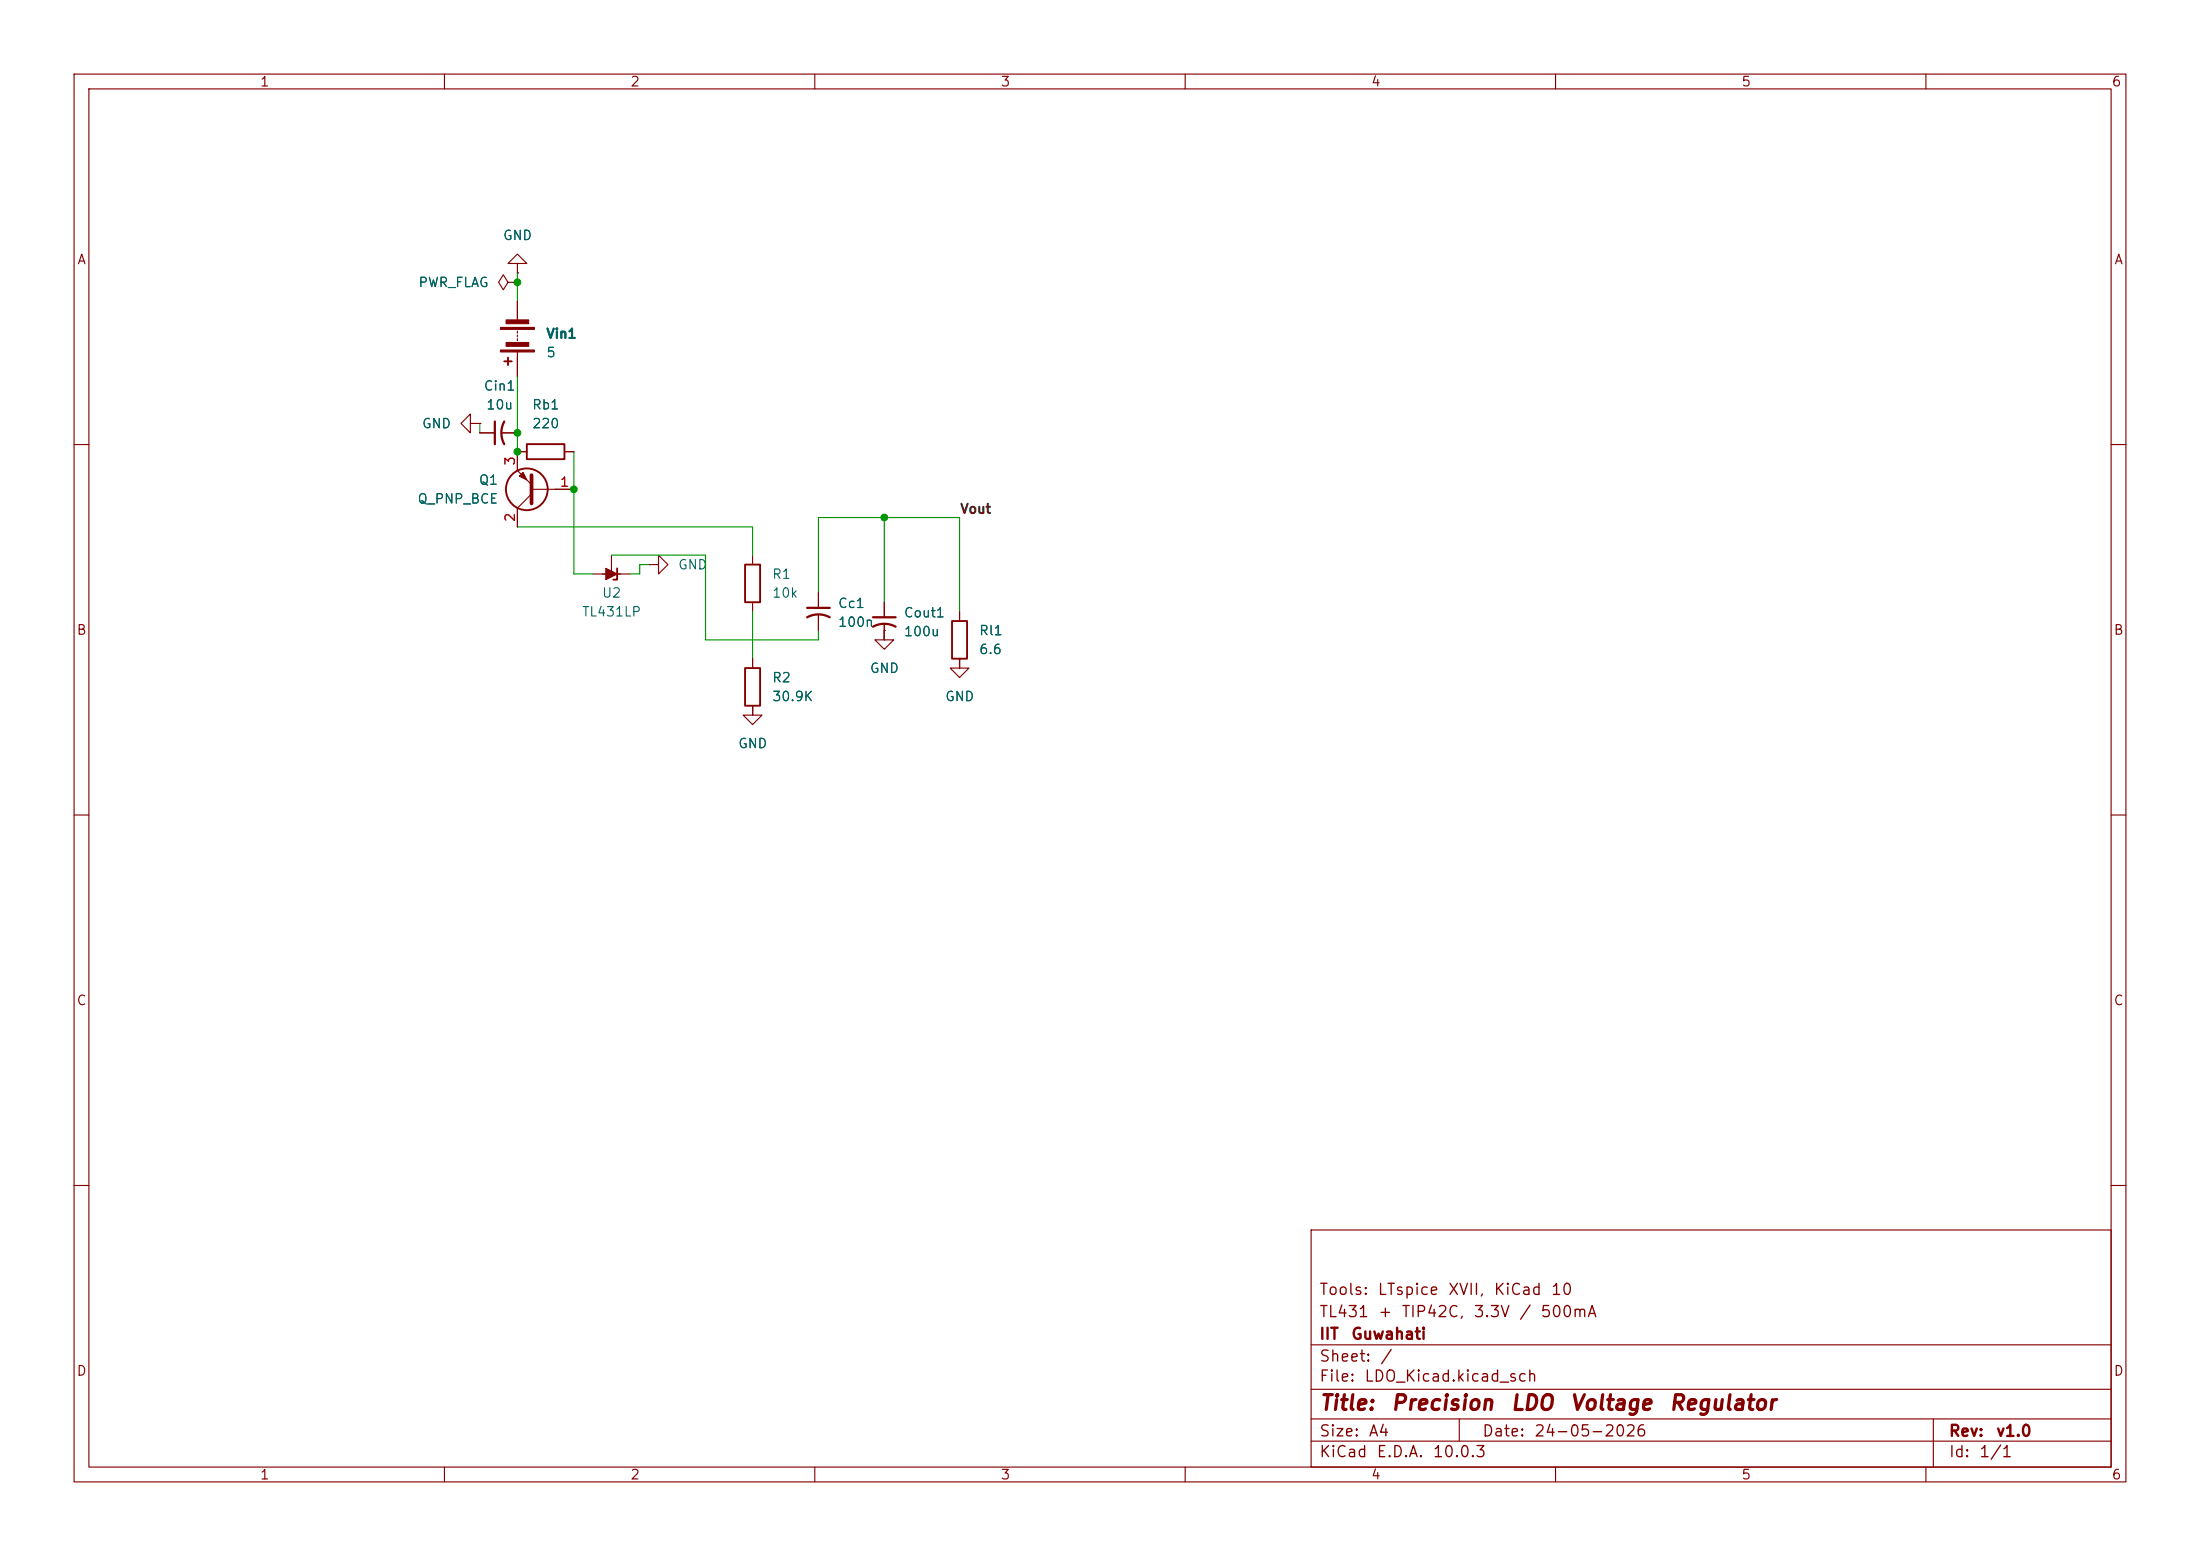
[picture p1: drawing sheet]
<svg xmlns="http://www.w3.org/2000/svg" width="297mm" height="210mm" viewBox="0 0 297 210" stroke-linecap="round" stroke-linejoin="round" font-family="sans-serif">
<g fill="none" stroke="#840000" stroke-width=".15">
<path d="M10 10h277v190h-277zM12 12h273v186h-273zM60 10v2M110 10v2M160 10v2M210 10v2M260 10v2M68.6 38.1l-.7-1-.6 1 .6 1 .7-1h1.2M69.8 35.6h1.3l-1.3-1.3-1.2 1.3h1.2v1.2M69.8 36.8h.1M69.8 38.1h.1M63.5 57.2v-1.3l-1.3 1.3 1.3 1.2v-1.2h1.3"/>
<path d="M64.8 57.2h.1M64.8 58.4h2M67.8 58.4h2M69.8 40.6v2.6M69.8 44.7v.3M69.8 45.2v.3M69.8 45.7v.3M69.8 47.5v3.3M10 60h2M71.1 61h-1.3v2.5l2 1.9M71.8 66.7l-2 1.9v2.5M71.8 66h5.7"/>
<path d="M76.2 61h1.3M80 77.5h5.1M81.3 77.5h2.5M82.5 74.9v2.6M87.6 76.2h1.3v-1.3l1.3 1.3-1.3 1.3v-1.3M87.6 76.2h.1M101.6 74.9v1.3M285 60h2M101.6 95.3v1.2h1.3l-1.3 1.3-1.3-1.3h1.3zM101.6 95.3h.1M101.6 81.3v1.3M101.6 88.9v1.3"/>
<path d="M110.5 80v2M110.5 83.1v2M119.4 84.3v2.1h-1.3l1.3 1.2 1.2-1.2h-1.2v-1.3M119.4 85.1h.1M119.4 81.3v2M128.3 90.2h1.2v-1.3v1.3h1.3l-1.3 1.2zM129.5 88.9h.1M129.5 82.6v1.2M10 110h2M285 110h2M10 160h2M177 166h108v32h-108z"/>
<path d="M285 160h2M60 198v2M110 198v2M160 198v2M177 194.5h108M177 191.5h108M177 187.5h108M177 181.5h108M197 191.5v3M210 198v2M260 198v2M261 191.5v6.5"/>
</g>
<path d="M66.8 56.9v3M68.1 56.9a3.2 3.2 0 0 0 0 3M109 83.3a3.2 3.2 0 0 1 3 0M109 82h3M117.9 84.6a3.2 3.2 0 0 1 3 0M117.9 83.3h3" fill="none" stroke="#840000" stroke-width=".3"/>
<g fill="#840000" stroke="#840000" stroke-width=".15">
<path d="M67.6 47.2h4.5v.3h-4.5z"/>
<path d="M67.6 44.2h4.5v.3h-4.5z"/>
<path d="M68.3 46.2h3.1v.5h-3.1z"/>
<path d="M68.3 43.2h3.1v.5h-3.1z"/>
<path d="M81.8 76.7l1.5 .8-1.5 .7z"/>
<path d="M70.1 64.3l.5-.5 .5 1z"/>
</g>
<g fill="none" stroke="#840000" stroke-width=".25">
<path d="M68.1 48.8h1M68.6 48.3v1M71.1 59.9h5.1v2.1h-5.1zM83.3 76.7v1.5h-.5M100.6 76.2h2v5.1h-2zM100.6 90.2h2v5.1h-2zM128.5 83.8h2.1v5.1h-2.1z"/>
<circle cx="71.1" cy="66" r="2.82"/>
</g>
<path d="M71.8 64.1v3.8" fill="none" stroke="#840000" stroke-width=".51"/>
<g fill="none" stroke="#009600" stroke-width=".15">
<path d="M69.8 36.8v3.8M64.8 57.2v1.2M69.8 50.8v10.2M69.8 71.1h31.8v3.8M77.5 61v16.5h2.5M82.5 74.9h12.7v11.5h15.3v-1.3M87.6 76.2h-1.2v1.3h-1.3M119.4 69.9v11.4M101.6 82.6v6.3M101.6 95.3v1.2M110.5 80v-10.1h19v12.7M119.4 85.1v1.3"/>
<path d="M129.5 88.9v1.3"/>
</g>
<g fill="#009600" stroke="#009600" stroke-width=".14">
<circle cx="69.8" cy="38.1" r=".46"/>
<circle cx="77.5" cy="66" r=".46"/>
<circle cx="69.8" cy="61" r=".46"/>
<circle cx="69.8" cy="58.4" r=".46"/>
<circle cx="119.4" cy="69.9" r=".46"/>
</g>
<g font-size="2" fill="#840000">
<text x="178" y="190.8">Title:</text>
<text x="187.7" y="190.8">Precision</text>
<text x="203.8" y="190.8">LDO</text>
<text x="211.8" y="190.8">Voltage</text>
<text x="225.2" y="190.8">Regulator</text>
</g>
<g font-size="1.5" fill="#840000">
<text x="178" y="178.2">TL431</text>
<text x="178" y="175.2">Tools:</text>
<text x="185.9" y="175.2">LTspice</text>
<text x="185.9" y="178.2">+</text>
<text x="189.1" y="178.2">TIP42C,</text>
<text x="195.4" y="175.2">XVII,</text>
<text x="198.8" y="178.2">3.3V</text>
<text x="201.5" y="175.2">KiCad</text>
<text x="205" y="178.2">/</text>
<text x="207.9" y="178.2">500mA</text>
<text x="209.3" y="175.2">10</text>
<text x="178" y="184.2">Sheet:</text>
<text x="178" y="181.2">IIT</text>
<text x="182.3" y="181.2">Guwahati</text>
<text x="186.2" y="184.2">/</text>
<text x="178" y="186.9">File:</text>
<text x="184.1" y="186.9">LDO_Kicad.kicad_sch</text>
<text x="178" y="197.1">KiCad</text>
<text x="178" y="194.3">Size:</text>
<text x="184.7" y="194.3">A4</text>
<text x="185.7" y="197.1">E.D.A.</text>
<text x="193.3" y="197.1">10.0.3</text>
<text x="200" y="194.3">Date:</text>
<text x="207" y="194.3">24-05-2026</text>
<text x="263" y="194.3">Rev:</text>
<text x="263" y="197.1">Id:</text>
<text x="267.1" y="197.1">1/1</text>
<text x="269.4" y="194.3">v1.0</text>
</g>
<g font-size="1.3" fill="#840000">
<text x="35" y="12">1</text>
<text x="85" y="12">2</text>
<text x="135" y="12">3</text>
<text x="185" y="12">4</text>
<text x="235" y="12">5</text>
<text x="285" y="12">6</text>
<text x="10.3" y="36">A</text>
<text x="285.3" y="36">A</text>
<text x="10.3" y="86">B</text>
<text x="285.3" y="86">B</text>
<text x="10.3" y="136">C</text>
<text x="285.3" y="136">C</text>
<text x="10.3" y="186">D</text>
<text x="285.3" y="186">D</text>
<text x="35" y="200">1</text>
<text x="85" y="200">2</text>
<text x="135" y="200">3</text>
<text x="185" y="200">4</text>
<text x="235" y="200">5</text>
<text x="285" y="200">6</text>
</g>
<g font-size="1.3" fill="#006464">
<text x="67.8" y="32.7">GND</text>
<text x="56.4" y="39.1">PWR_FLAG</text>
<text x="73.7" y="46">Vin1</text>
<text x="65.2" y="53">Cin1</text>
<text x="73.7" y="48.5">5</text>
<text x="56.9" y="58.1">GND</text>
<text x="65.6" y="55.6">10u</text>
<text x="71.7" y="55.6">Rb1</text>
<text x="71.7" y="58.1">220</text>
<text x="64.6" y="65.7">Q1</text>
<text x="56.3" y="68.3">Q_PNP_BCE</text>
<text x="91.4" y="77.2">GND</text>
<text x="78.5" y="83.5">TL431LP</text>
<text x="81.2" y="81">U2</text>
<text x="104.1" y="78.4">R1</text>
<text x="104.1" y="81">10k</text>
<text x="113" y="82.4">Cc1</text>
<text x="121.9" y="83.6">Cout1</text>
<text x="113" y="84.9">100n</text>
<text x="121.9" y="86.2">100u</text>
<text x="132.1" y="86.1">Rl1</text>
<text x="132.1" y="88.6">6.6</text>
<text x="104.1" y="92.4">R2</text>
<text x="104.1" y="95">30.9K</text>
<text x="117.3" y="91.1">GND</text>
<text x="127.5" y="95">GND</text>
<text x="99.6" y="101.3">GND</text>
</g>
<g font-size="1.3" fill="#a90000">
<text x="69.8" y="62.9" transform="rotate(-90 69.8 62.9)">3</text>
<text x="69.8" y="70.6" transform="rotate(-90 69.8 70.6)">2</text>
<text x="75.5" y="66">1</text>
</g>
<text font-size="1.3" fill="#0f0f0f" x="129.5" y="69.6">Vout</text>
</svg>
